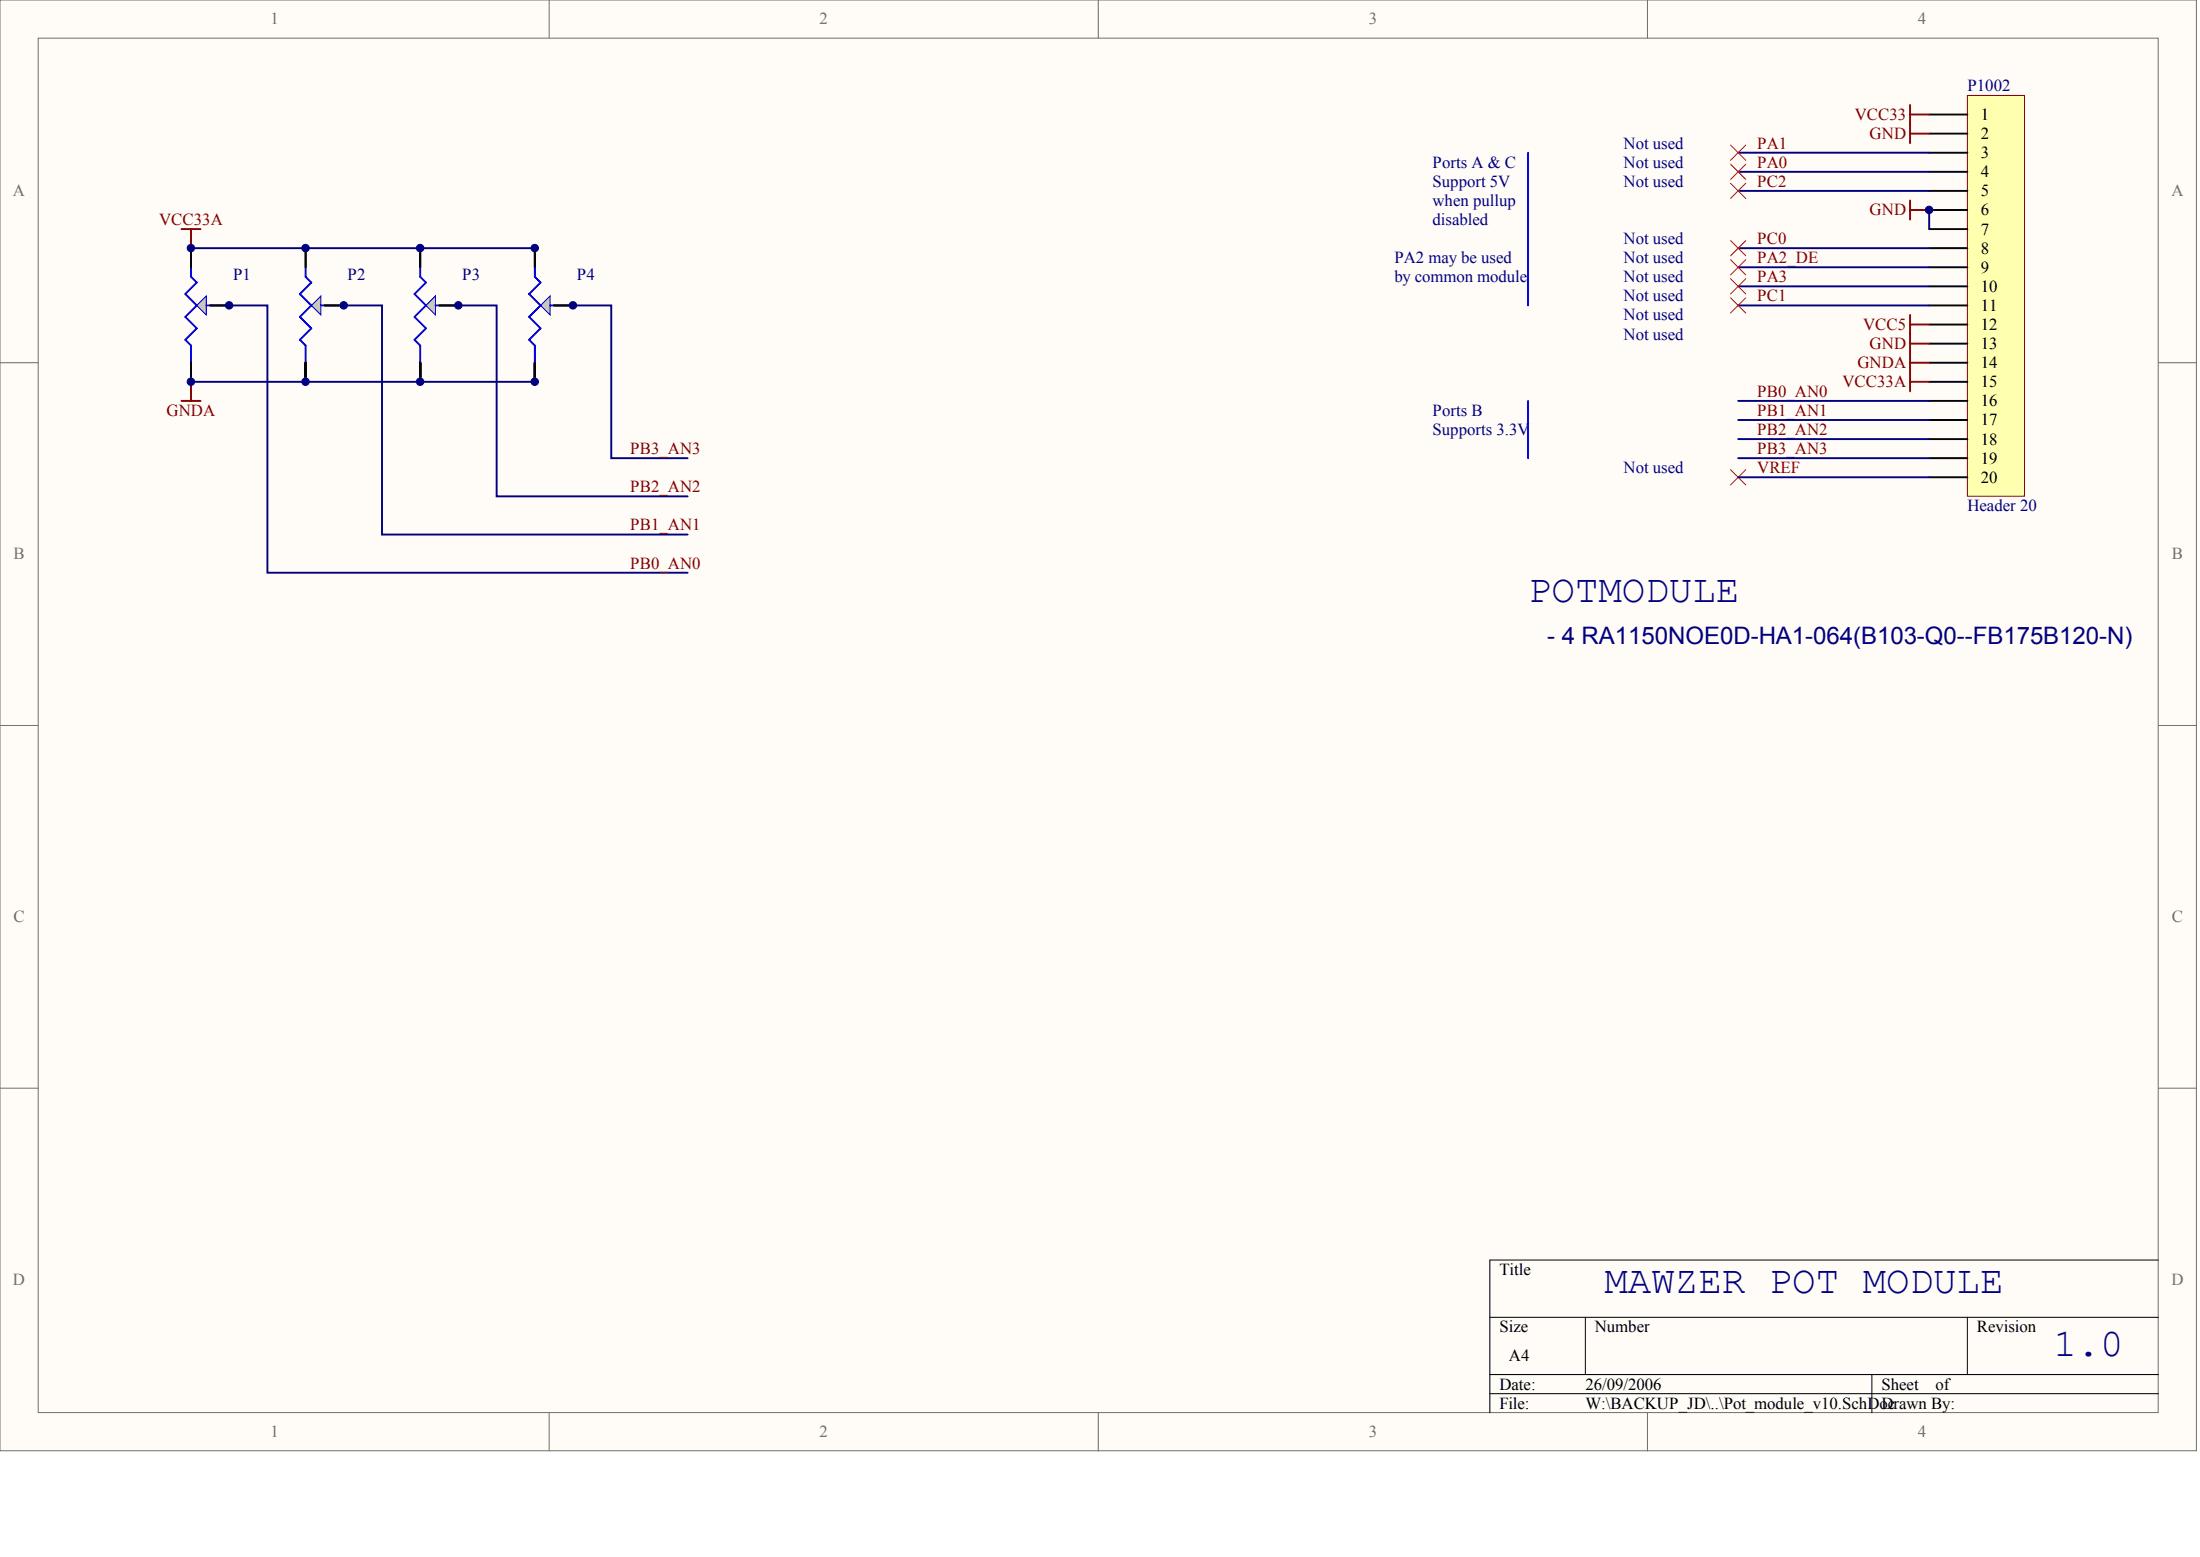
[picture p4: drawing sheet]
<svg xmlns="http://www.w3.org/2000/svg" width="840mm" height="594mm" viewBox="0 0 840 594" stroke-linecap="round" stroke-linejoin="round" font-family="sans-serif">
<g fill="#fffcf8" stroke="#716f64" stroke-width=".38">
<path d="M0 0h838.2v553.5h-838.2z"/>
<path d="M14.6 14.6h809.1v524.4h-809.1z"/>
</g>
<path d="M209.6 0v14.6M419.2 0v14.6M628.7 0v14.6M0 138.4h14.6M823.7 138.4h14.6M0 276.8h14.6M823.7 276.8h14.6M0 415.2h14.6M823.7 415.2h14.6M209.6 539v14.6M419.2 539v14.6M628.7 539v14.6" fill="none" stroke="#716f64" stroke-width=".38"/>
<path d="M823.7 480.8h-255.1v58.2M568.6 502.6h255.1M605 502.6v21.9M750.8 502.6v21.9M568.6 524.5h255.1M568.6 531.8h255.1M714.4 524.5v14.5" fill="none" stroke="#000" stroke-width=".38"/>
<path d="M660.4 179.2l5.9 5.8M666.3 179.2l-5.9 5.8" fill="none" stroke="#f00" stroke-width=".38"/>
<path d="M583.2 58.3v58.2M583.2 153v21.8" fill="none" stroke="#00f" stroke-width=".73"/>
<path d="M750.8 36.4h21.8v152.9h-21.8z" fill="#ffffb0" stroke="#800000" stroke-width=".38"/>
<g fill="none" stroke="#000" stroke-width=".73">
<path d="M736.3 43.7h14.5M736.3 51h14.5M736.3 58.3h14.5M736.3 65.6h14.5M736.3 72.8h14.5M736.3 80.1h14.5M736.3 87.4h14.5M736.3 94.7h14.5M736.3 102h14.5M736.3 109.3h14.5M736.3 116.5h14.5M736.3 123.8h14.5"/>
<path d="M736.3 131.1h14.5M736.3 138.4h14.5M736.3 145.7h14.5M736.3 153h14.5M736.3 160.3h14.5M736.3 167.5h14.5M736.3 174.8h14.5M736.3 182.1h14.5"/>
</g>
<g fill="none" stroke="#800000" stroke-width=".73">
<path d="M729 40.1v14.5M729 43.7h7.3M729 51h7.3M729 76.5v7.3M69.3 87.4h7.2M72.9 87.4v7.3M729 80.1h7.3M729 120.2v29.1M729 138.4h7.3M729 123.8h7.3M729 131.1h7.3M69.3 153h7.2"/>
<path d="M72.9 145.7v7.3M729 145.7h7.3"/>
</g>
<g fill="none" stroke="#000080" stroke-width=".73">
<path d="M663.4 58.3h72.9M663.4 65.6h72.9M663.4 72.8h72.9M663.4 94.7h72.9M736.3 80.1v7.3M663.4 102h72.9M663.4 109.3h72.9M663.4 116.5h72.9M663.4 153h72.9M663.4 160.3h72.9M663.4 167.5h72.9M663.4 174.8h72.9"/>
<path d="M663.4 182.1h72.9"/>
</g>
<g fill="none" stroke="#f00" stroke-width=".38">
<path d="M660.4 55.4l5.9 5.8M666.3 55.4l-5.9 5.8M660.4 62.6l5.9 5.9M660.4 69.9l5.9 5.9M666.3 62.6l-5.9 5.9M666.3 69.9l-5.9 5.9M660.4 99.1l5.9 5.8M660.4 91.8l5.9 5.8M666.3 99.1l-5.9 5.8M666.3 91.8l-5.9 5.8M660.4 113.6l5.9 5.9M660.4 106.3l5.9 5.9"/>
<path d="M666.3 113.6l-5.9 5.9M666.3 106.3l-5.9 5.9"/>
</g>
<path d="M75.1 116.5l3.6-3.6v7.3z" fill="#c0c0c0" stroke="#00f" stroke-width=".38"/>
<path d="M72.9 102v3.6l2.2 2.2-4.4 4.4 4.4 4.3-4.4 4.4 4.4 4.4-4.4 4.4 2.2 2.1v6.6M78.7 116.5h1.5" fill="none" stroke="#00f" stroke-width=".73"/>
<path d="M72.9 94.7v7.3M80.2 116.5h7.3M72.9 138.4v7.3" fill="none" stroke="#000" stroke-width=".73"/>
<path d="M118.8 116.5l3.7-3.6v7.3z" fill="#c0c0c0" stroke="#00f" stroke-width=".38"/>
<path d="M116.6 102v3.6l2.2 2.2-4.4 4.4 4.4 4.3-4.4 4.4 4.4 4.4-4.4 4.4 2.2 2.1v6.6M122.5 116.5h1.4" fill="none" stroke="#00f" stroke-width=".73"/>
<path d="M116.6 94.7v7.3M123.9 116.5h7.3M116.6 138.4v7.3" fill="none" stroke="#000" stroke-width=".73"/>
<path d="M162.6 116.5l3.6-3.6v7.3z" fill="#c0c0c0" stroke="#00f" stroke-width=".38"/>
<path d="M160.4 102v3.6l2.2 2.2-4.4 4.4 4.4 4.3-4.4 4.4 4.4 4.4-4.4 4.4 2.2 2.1v6.6M166.2 116.5h1.5" fill="none" stroke="#00f" stroke-width=".73"/>
<path d="M160.4 94.7v7.3M167.7 116.5h7.3M160.4 138.4v7.3" fill="none" stroke="#000" stroke-width=".73"/>
<path d="M206.3 116.5l3.6-3.6v7.3z" fill="#c0c0c0" stroke="#00f" stroke-width=".38"/>
<path d="M204.1 102v3.6l2.2 2.2-4.4 4.4 4.4 4.3-4.4 4.4 4.4 4.4-4.4 4.4 2.2 2.1v6.6M209.9 116.5h1.5" fill="none" stroke="#00f" stroke-width=".73"/>
<path d="M204.1 94.7v7.3M211.4 116.5h7.3M204.1 138.4v7.3" fill="none" stroke="#000" stroke-width=".73"/>
<path d="M72.9 94.7h131.2M87.5 116.5h14.6v102h160.3M131.2 116.5h14.6v87.5h116.6M175 116.5h14.5v72.9h72.9M218.7 116.5h14.6v58.3h29.1M72.9 145.7h131.2" fill="none" stroke="#000080" stroke-width=".73"/>
<g fill="#000080" stroke="#000080" stroke-width=".38">
<circle cx="72.9" cy="145.6" r="1.42"/>
<circle cx="72.9" cy="94.7" r="1.42"/>
<circle cx="87.4" cy="116.5" r="1.42"/>
<circle cx="116.6" cy="145.6" r="1.42"/>
<circle cx="116.6" cy="94.7" r="1.42"/>
<circle cx="131.2" cy="116.5" r="1.42"/>
<circle cx="160.3" cy="145.6" r="1.42"/>
<circle cx="160.3" cy="94.7" r="1.42"/>
<circle cx="174.9" cy="116.5" r="1.42"/>
<circle cx="204.1" cy="145.6" r="1.42"/>
<circle cx="204.1" cy="94.7" r="1.42"/>
<circle cx="218.7" cy="116.5" r="1.42"/>
<circle cx="736.2" cy="80.1" r="1.42"/>
</g>
<g font-size="14.9" fill="#000080">
<text x="583.2" y="229.5">POTMODULE</text>
<text x="612.3" y="493.2">MAWZER POT MODULE</text>
<text x="783.6" y="517.3">1.0</text>
</g>
<text font-size="9.2" fill="#000080" x="590.5" y="245.8">- 4 RA1150NOE0D-HA1-064(B103-Q0--FB175B120-N)</text>
<g font-size="6.4" fill="#716f64">
<text x="103.2" y="9.3">1</text>
<text x="312.8" y="9.3">2</text>
<text x="522.4" y="9.3">3</text>
<text x="732" y="9.3">4</text>
<text x="5" y="74.9">A</text>
<text x="828.7" y="74.9">A</text>
<text x="5.2" y="213.3">B</text>
<text x="828.9" y="213.3">B</text>
<text x="5.2" y="351.7">C</text>
<text x="828.9" y="351.7">C</text>
<text x="5" y="490.1">D</text>
<text x="828.7" y="490.1">D</text>
<text x="103.2" y="548.4">1</text>
<text x="312.8" y="548.4">2</text>
<text x="522.4" y="548.4">3</text>
<text x="732" y="548.4">4</text>
</g>
<g font-size="6.4" fill="#000080">
<text x="750.8" y="34.8">P1002</text>
<text x="619.6" y="56.7">Not used</text>
<text x="546.7" y="64">Ports A &amp; C</text>
<text x="619.6" y="64">Not used</text>
<text x="546.7" y="71.3">Support 5V</text>
<text x="619.6" y="71.3">Not used</text>
<text x="546.7" y="78.5">when pullup</text>
<text x="546.7" y="85.8">disabled</text>
<text x="619.6" y="93.1">Not used</text>
<text x="532.1" y="100.4">PA2 may be used</text>
<text x="619.6" y="100.4">Not used</text>
<text x="88.9" y="107">P1</text>
<text x="132.7" y="107">P2</text>
<text x="176.4" y="107">P3</text>
<text x="220.1" y="107">P4</text>
<text x="532.1" y="107.7">by common module</text>
<text x="619.6" y="107.7">Not used</text>
<text x="619.6" y="115">Not used</text>
<text x="619.6" y="122.3">Not used</text>
<text x="619.6" y="129.5">Not used</text>
<text x="546.7" y="158.7">Ports B</text>
<text x="546.7" y="166">Supports 3.3V</text>
<text x="619.6" y="180.5">Not used</text>
<text x="750.8" y="195.1">Header 20</text>
</g>
<g font-size="6.4" fill="#800000">
<text x="707.8" y="45.8">VCC33</text>
<text x="713.5" y="53.1">GND</text>
<text x="670.6" y="56.7">PA1</text>
<text x="670.6" y="64">PA0</text>
<text x="670.6" y="71.3">PC2</text>
<text x="713.5" y="82.2">GND</text>
<text x="60.7" y="85.8">VCC33A</text>
<text x="670.6" y="93.1">PC0</text>
<text x="670.6" y="100.4">PA2_DE</text>
<text x="670.6" y="107.7">PA3</text>
<text x="670.6" y="115">PC1</text>
<text x="711" y="125.9">VCC5</text>
<text x="713.5" y="133.2">GND</text>
<text x="708.8" y="140.5">GNDA</text>
<text x="703.2" y="147.8">VCC33A</text>
<text x="670.6" y="151.4">PB0_AN0</text>
<text x="63.6" y="158.7">GNDA</text>
<text x="670.6" y="158.7">PB1_AN1</text>
<text x="670.6" y="166">PB2_AN2</text>
<text x="240.6" y="173.2">PB3_AN3</text>
<text x="670.6" y="173.2">PB3_AN3</text>
<text x="670.6" y="180.5">VREF</text>
<text x="240.6" y="187.8">PB2_AN2</text>
<text x="240.6" y="202.4">PB1_AN1</text>
<text x="240.6" y="217">PB0_AN0</text>
</g>
<g font-size="6.4">
<text x="755.9" y="45.8">1</text>
<text x="755.9" y="53.1">2</text>
<text x="755.9" y="60.3">3</text>
<text x="755.9" y="67.6">4</text>
<text x="755.9" y="74.9">5</text>
<text x="755.9" y="82.2">6</text>
<text x="755.9" y="89.5">7</text>
<text x="755.9" y="96.8">8</text>
<text x="755.9" y="104">9</text>
<text x="755.9" y="111.3">10</text>
<text x="755.9" y="118.6">11</text>
<text x="755.9" y="125.9">12</text>
<text x="755.9" y="133.2">13</text>
<text x="755.9" y="140.5">14</text>
<text x="755.9" y="147.8">15</text>
<text x="755.9" y="155">16</text>
<text x="755.9" y="162.3">17</text>
<text x="755.9" y="169.6">18</text>
<text x="755.9" y="176.9">19</text>
<text x="755.9" y="184.2">20</text>
<text x="572.2" y="486.5">Title</text>
<text x="572.2" y="508.3">Size</text>
<text x="608.7" y="508.3">Number</text>
<text x="754.5" y="508.3">Revision</text>
<text x="575.9" y="519.3">A4</text>
<text x="572.2" y="530.2">Date:</text>
<text x="605" y="530.2">26/09/2006</text>
<text x="718" y="530.2">Sheet</text>
<text x="738.6" y="530.2">of</text>
<text x="572.2" y="537.5">File:</text>
<text x="605" y="537.5">W:\BACKUP_JD\..\Pot_module_v10.SchDoc</text>
<text x="718" y="537.5">Drawn By:</text>
</g>
</svg>
